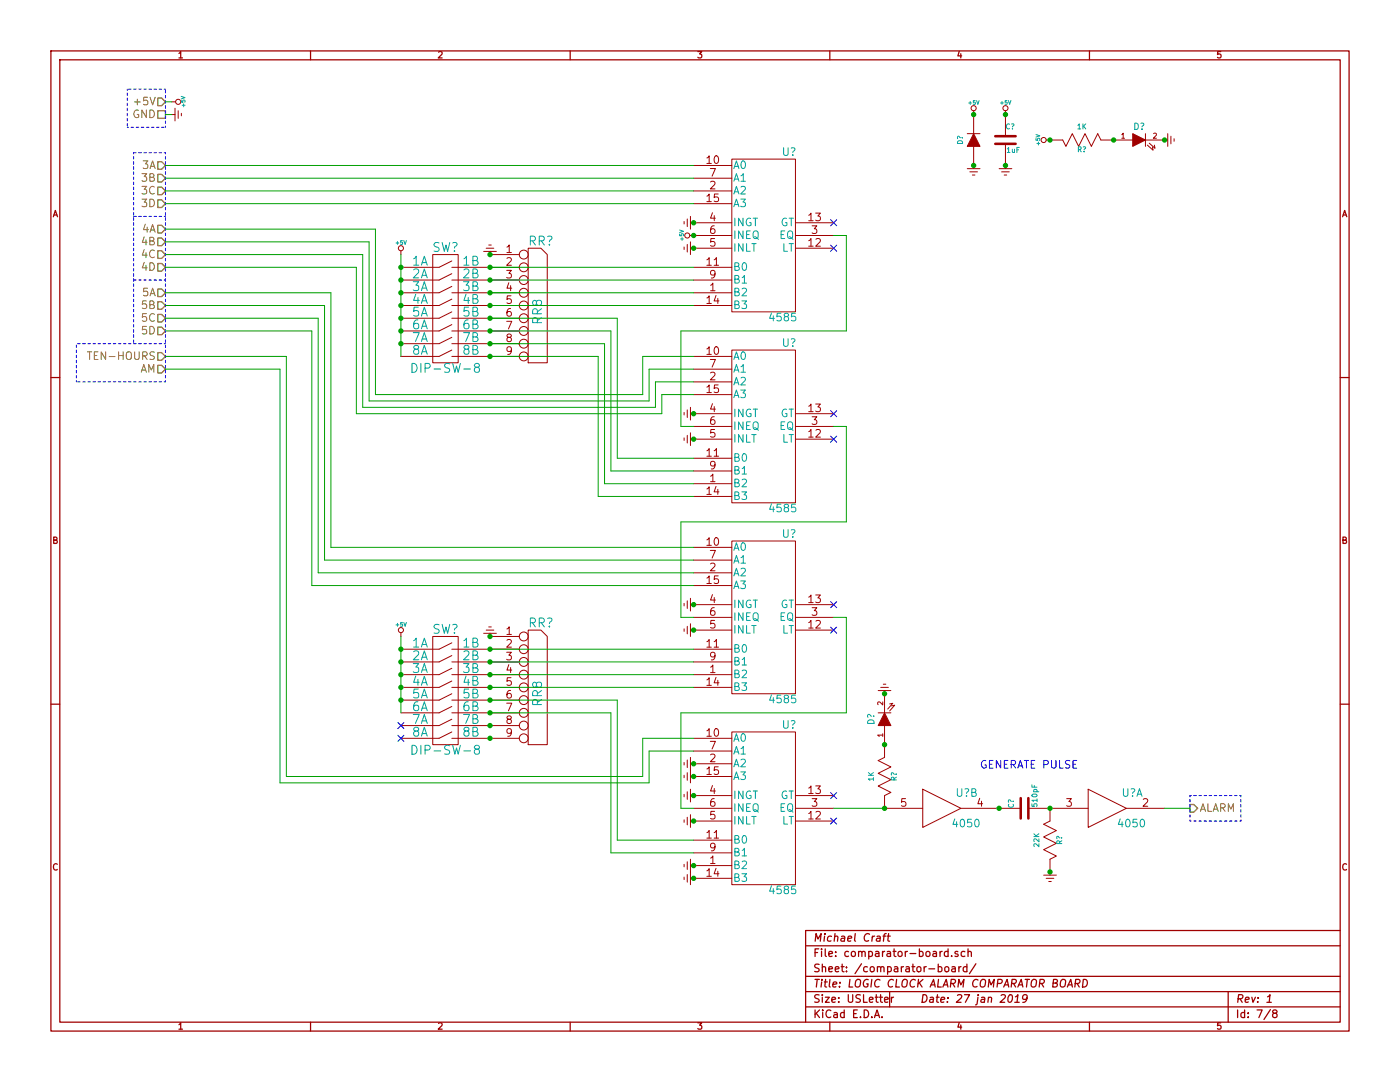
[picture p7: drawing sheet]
EESchema Schematic File Version 2
LIBS:power
LIBS:device
LIBS:transistors
LIBS:conn
LIBS:linear
LIBS:regul
LIBS:74xx
LIBS:cmos4000
LIBS:adc-dac
LIBS:memory
LIBS:xilinx
LIBS:special
LIBS:microcontrollers
LIBS:dsp
LIBS:microchip
LIBS:analog_switches
LIBS:motorola
LIBS:texas
LIBS:intel
LIBS:audio
LIBS:interface
LIBS:digital-audio
LIBS:philips
LIBS:display
LIBS:cypress
LIBS:siliconi
LIBS:opto
LIBS:atmel
LIBS:contrib
LIBS:valves
LIBS:kicad-custom-parts
LIBS:logic-clock-cache
EELAYER 27 0
EELAYER END
$Descr USLetter 11000 8500
encoding utf-8
Sheet 7 8
Title "LOGIC CLOCK ALARM COMPARATOR BOARD"
Date "27 jan 2019"
Rev "1"
Comp "Michael Craft"
Comment1 ""
Comment2 ""
Comment3 ""
Comment4 ""
$EndDescr
Text HLabel 1300 800  0    60   Input ~ 0
+5V
Text HLabel 1300 900  0    60   UnSpc ~ 0
GND
$Comp
L +5V #PWR0154
U 1 1
P 1350 800
F 0 "#PWR0154" H 1350 890 20  0001 C CNN
F 1 "+5V" H 1350 890 30  0000 C CNN
F 2 "" H 1350 800 60  0000 C CNN
F 3 "" H 1350 800 60  0000 C CNN
	1    1350 800 
	0    1    -1   0   
$EndComp
$Comp
L USGND #PWR0155
U 1 1
P 1350 900
F 0 "#PWR0155" H 1350 900 30  0001 C CNN
F 1 "USGND" H 1350 830 30  0001 C CNN
F 2 "~" H 1350 900 60  0000 C CNN
F 3 "~" H 1350 900 60  0000 C CNN
	1    1350 900 
	0    -1   1    0   
$EndComp
Text HLabel 1300 1300 0    60   Input ~ 0
3A
Text HLabel 1300 1400 0    60   Input ~ 0
3B
Text HLabel 1300 1500 0    60   Input ~ 0
3C
Text HLabel 1300 1600 0    60   Input ~ 0
3D
Text HLabel 1300 1800 0    60   Input ~ 0
4A
Text HLabel 1300 1900 0    60   Input ~ 0
4B
Text HLabel 1300 2000 0    60   Input ~ 0
4C
Text HLabel 1300 2100 0    60   Input ~ 0
4D
Text HLabel 1300 2300 0    60   Input ~ 0
5A
Text HLabel 1300 2400 0    60   Input ~ 0
5B
Text HLabel 1300 2500 0    60   Input ~ 0
5C
Text HLabel 1300 2600 0    60   Input ~ 0
5D
Text HLabel 1300 2800 0    60   Input ~ 0
TEN-HOURS
Text HLabel 1300 2900 0    60   Input ~ 0
AM
Text HLabel 9350 6350 2    60   Output ~ 0
ALARM
$Comp
L 4585 U?
U 1 1
P 6000 4800
F 0 "U?" H 6200 5400 60  0000 C CNN
F 1 "4585" H 6150 4100 60  0000 C CNN
F 2 "~" H 6150 4800 60  0000 C CNN
F 3 "~" H 6150 4800 60  0000 C CNN
	1    6000 4800
	1    0    0    -1  
$EndComp
$Comp
L DIP-SW-8 SW?
U 1 1
P 3500 2450
F 0 "SW?" H 3500 2950 70  0000 C CNN
F 1 "DIP-SW-8" H 3500 2000 70  0000 C CNN
F 2 "~" H 3500 2450 60  0000 C CNN
F 3 "~" H 3500 2450 60  0000 C CNN
	1    3500 2450
	1    0    0    -1  
$EndComp
$Comp
L 4585 U?
U 1 1
P 6000 6300
F 0 "U?" H 6200 6900 60  0000 C CNN
F 1 "4585" H 6150 5600 60  0000 C CNN
F 2 "~" H 6150 6300 60  0000 C CNN
F 3 "~" H 6150 6300 60  0000 C CNN
	1    6000 6300
	1    0    0    -1  
$EndComp
$Comp
L 4585 U?
U 1 1
P 6000 1800
F 0 "U?" H 6200 2400 60  0000 C CNN
F 1 "4585" H 6150 1100 60  0000 C CNN
F 2 "~" H 6150 1800 60  0000 C CNN
F 3 "~" H 6150 1800 60  0000 C CNN
	1    6000 1800
	1    0    0    -1  
$EndComp
$Comp
L 4585 U?
U 1 1
P 6000 3300
F 0 "U?" H 6200 3900 60  0000 C CNN
F 1 "4585" H 6150 2600 60  0000 C CNN
F 2 "~" H 6150 3300 60  0000 C CNN
F 3 "~" H 6150 3300 60  0000 C CNN
	1    6000 3300
	1    0    0    -1  
$EndComp
$Comp
L +5V #PWR?
U 1 1
P 3150 2000
F 0 "#PWR?" H 3150 2090 20  0001 C CNN
F 1 "+5V" H 3150 2090 30  0000 C CNN
F 2 "" H 3150 2000 60  0000 C CNN
F 3 "" H 3150 2000 60  0000 C CNN
	1    3150 2000
	1    0    0    -1  
$EndComp
$Comp
L RR8 RR?
U 1 1
P 4200 2450
F 0 "RR?" H 4250 3000 70  0000 C CNN
F 1 "RR8" V 4230 2450 70  0000 C CNN
F 2 "~" H 4200 2450 60  0000 C CNN
F 3 "~" H 4200 2450 60  0000 C CNN
	1    4200 2450
	1    0    0    -1  
$EndComp
$Comp
L USGND #PWR?
U 1 1
P 3850 2000
F 0 "#PWR?" H 3850 2000 30  0001 C CNN
F 1 "USGND" H 3850 1930 30  0001 C CNN
F 2 "~" H 3850 2000 60  0000 C CNN
F 3 "~" H 3850 2000 60  0000 C CNN
	1    3850 2000
	1    0    0    1   
$EndComp
$Comp
L +5V #PWR?
U 1 1
P 5450 1850
F 0 "#PWR?" H 5450 1940 20  0001 C CNN
F 1 "+5V" H 5450 1940 30  0000 C CNN
F 2 "" H 5450 1850 60  0000 C CNN
F 3 "" H 5450 1850 60  0000 C CNN
	1    5450 1850
	0    -1   -1   0   
$EndComp
NoConn ~ 6550 1750
NoConn ~ 6550 1950
NoConn ~ 6550 3250
NoConn ~ 6550 3450
$Comp
L USGND #PWR?
U 1 1
P 5450 1750
F 0 "#PWR?" H 5450 1750 30  0001 C CNN
F 1 "USGND" H 5450 1680 30  0001 C CNN
F 2 "~" H 5450 1750 60  0000 C CNN
F 3 "~" H 5450 1750 60  0000 C CNN
	1    5450 1750
	0    1    -1   0   
$EndComp
$Comp
L USGND #PWR?
U 1 1
P 5450 1950
F 0 "#PWR?" H 5450 1950 30  0001 C CNN
F 1 "USGND" H 5450 1880 30  0001 C CNN
F 2 "~" H 5450 1950 60  0000 C CNN
F 3 "~" H 5450 1950 60  0000 C CNN
	1    5450 1950
	0    1    -1   0   
$EndComp
$Comp
L USGND #PWR?
U 1 1
P 5450 3250
F 0 "#PWR?" H 5450 3250 30  0001 C CNN
F 1 "USGND" H 5450 3180 30  0001 C CNN
F 2 "~" H 5450 3250 60  0000 C CNN
F 3 "~" H 5450 3250 60  0000 C CNN
	1    5450 3250
	0    1    -1   0   
$EndComp
$Comp
L USGND #PWR?
U 1 1
P 5450 3450
F 0 "#PWR?" H 5450 3450 30  0001 C CNN
F 1 "USGND" H 5450 3380 30  0001 C CNN
F 2 "~" H 5450 3450 60  0000 C CNN
F 3 "~" H 5450 3450 60  0000 C CNN
	1    5450 3450
	0    1    -1   0   
$EndComp
$Comp
L USGND #PWR?
U 1 1
P 5450 4750
F 0 "#PWR?" H 5450 4750 30  0001 C CNN
F 1 "USGND" H 5450 4680 30  0001 C CNN
F 2 "~" H 5450 4750 60  0000 C CNN
F 3 "~" H 5450 4750 60  0000 C CNN
	1    5450 4750
	0    1    -1   0   
$EndComp
$Comp
L USGND #PWR?
U 1 1
P 5450 4950
F 0 "#PWR?" H 5450 4950 30  0001 C CNN
F 1 "USGND" H 5450 4880 30  0001 C CNN
F 2 "~" H 5450 4950 60  0000 C CNN
F 3 "~" H 5450 4950 60  0000 C CNN
	1    5450 4950
	0    1    -1   0   
$EndComp
NoConn ~ 6550 4750
NoConn ~ 6550 4950
NoConn ~ 6550 6250
NoConn ~ 6550 6450
$Comp
L DIP-SW-8 SW?
U 1 1
P 3500 5450
F 0 "SW?" H 3500 5950 70  0000 C CNN
F 1 "DIP-SW-8" H 3500 5000 70  0000 C CNN
F 2 "~" H 3500 5450 60  0000 C CNN
F 3 "~" H 3500 5450 60  0000 C CNN
	1    3500 5450
	1    0    0    -1  
$EndComp
$Comp
L +5V #PWR?
U 1 1
P 3150 5000
F 0 "#PWR?" H 3150 5090 20  0001 C CNN
F 1 "+5V" H 3150 5090 30  0000 C CNN
F 2 "" H 3150 5000 60  0000 C CNN
F 3 "" H 3150 5000 60  0000 C CNN
	1    3150 5000
	1    0    0    -1  
$EndComp
$Comp
L RR8 RR?
U 1 1
P 4200 5450
F 0 "RR?" H 4250 6000 70  0000 C CNN
F 1 "RR8" V 4230 5450 70  0000 C CNN
F 2 "~" H 4200 5450 60  0000 C CNN
F 3 "~" H 4200 5450 60  0000 C CNN
	1    4200 5450
	1    0    0    -1  
$EndComp
$Comp
L USGND #PWR?
U 1 1
P 3850 5000
F 0 "#PWR?" H 3850 5000 30  0001 C CNN
F 1 "USGND" H 3850 4930 30  0001 C CNN
F 2 "~" H 3850 5000 60  0000 C CNN
F 3 "~" H 3850 5000 60  0000 C CNN
	1    3850 5000
	1    0    0    1   
$EndComp
Wire Notes Line
	1300 700  1000 700 
Wire Notes Line
	1000 700  1000 1000
Wire Notes Line
	1000 1000 1300 1000
Wire Notes Line
	1300 1000 1300 700 
Wire Wire Line
	1350 800  1300 800 
Wire Wire Line
	1350 900  1300 900 
Wire Notes Line
	1300 1200 1050 1200
Wire Notes Line
	1300 1700 1050 1700
Wire Notes Line
	1300 2200 1050 2200
Wire Notes Line
	1300 2700 600  2700
Wire Notes Line
	1300 3000 600  3000
Wire Notes Line
	600  3000 600  2700
Wire Notes Line
	1050 1200 1050 2700
Wire Notes Line
	9350 6250 9750 6250
Wire Notes Line
	9750 6250 9750 6450
Wire Notes Line
	9750 6450 9350 6450
Wire Notes Line
	9350 6450 9350 6250
Wire Notes Line
	1300 1200 1300 3000
Wire Wire Line
	3150 2000 3150 2800
Connection ~ 3150 2100
Connection ~ 3150 2200
Connection ~ 3150 2300
Connection ~ 3150 2400
Connection ~ 3150 2500
Connection ~ 3150 2600
Connection ~ 3150 2700
Connection ~ 3850 2100
Connection ~ 3850 2200
Connection ~ 3850 2300
Connection ~ 3850 2400
Connection ~ 3850 2500
Connection ~ 3850 2600
Connection ~ 3850 2700
Connection ~ 3850 2800
Connection ~ 3850 2000
Wire Wire Line
	5450 3600 4850 3600
Wire Wire Line
	4850 3600 4850 2500
Wire Wire Line
	4850 2500 3850 2500
Wire Wire Line
	3850 2600 4800 2600
Wire Wire Line
	4800 2600 4800 3700
Wire Wire Line
	4800 3700 5450 3700
Wire Wire Line
	5450 3800 4750 3800
Wire Wire Line
	4750 3800 4750 2700
Wire Wire Line
	4750 2700 3850 2700
Wire Wire Line
	3850 2800 4700 2800
Wire Wire Line
	4700 2800 4700 3900
Wire Wire Line
	4700 3900 5450 3900
Wire Wire Line
	5450 2400 3850 2400
Wire Wire Line
	5450 2300 3850 2300
Wire Wire Line
	3850 2200 5450 2200
Wire Wire Line
	3850 2100 5450 2100
Wire Wire Line
	1300 1300 5450 1300
Wire Wire Line
	1300 1400 5450 1400
Wire Wire Line
	1300 1500 5450 1500
Wire Wire Line
	1300 1600 5450 1600
Connection ~ 5450 1850
Wire Wire Line
	6550 1850 6650 1850
Wire Wire Line
	6650 1850 6650 2600
Wire Wire Line
	6650 2600 5350 2600
Wire Wire Line
	5350 2600 5350 3350
Wire Wire Line
	5350 3350 5450 3350
Wire Wire Line
	5450 2800 5050 2800
Wire Wire Line
	5050 2800 5050 3100
Wire Wire Line
	5050 3100 2950 3100
Wire Wire Line
	2950 3100 2950 1800
Wire Wire Line
	2950 1800 1300 1800
Wire Wire Line
	1300 1900 2900 1900
Wire Wire Line
	2900 1900 2900 3150
Wire Wire Line
	2900 3150 5100 3150
Wire Wire Line
	5100 3150 5100 2900
Wire Wire Line
	5100 2900 5450 2900
Wire Wire Line
	1300 2000 2850 2000
Wire Wire Line
	2850 2000 2850 3200
Wire Wire Line
	2850 3200 5150 3200
Wire Wire Line
	5150 3200 5150 3000
Wire Wire Line
	5150 3000 5450 3000
Wire Wire Line
	5450 3100 5200 3100
Wire Wire Line
	5200 3100 5200 3250
Wire Wire Line
	5200 3250 2800 3250
Wire Wire Line
	2800 3250 2800 2100
Wire Wire Line
	2800 2100 1300 2100
Wire Wire Line
	6550 3350 6650 3350
Wire Wire Line
	6650 3350 6650 4100
Wire Wire Line
	6650 4100 5350 4100
Wire Wire Line
	5350 4100 5350 4850
Wire Wire Line
	5350 4850 5450 4850
Connection ~ 5450 1750
Connection ~ 5450 1950
Connection ~ 5450 3250
Connection ~ 5450 3450
Connection ~ 5450 4750
Connection ~ 5450 4950
Wire Wire Line
	6550 4850 6650 4850
Wire Wire Line
	6650 4850 6650 5600
Wire Wire Line
	6650 5600 5350 5600
Wire Wire Line
	5350 5600 5350 6350
Wire Wire Line
	5350 6350 5450 6350
Connection ~ 3850 5100
Connection ~ 3850 5200
Connection ~ 3850 5300
Connection ~ 3850 5400
Connection ~ 3850 5500
Connection ~ 3850 5600
Connection ~ 3850 5700
Connection ~ 3850 5800
Connection ~ 3850 5000
Wire Wire Line
	5450 5100 3850 5100
Wire Wire Line
	5450 5200 3850 5200
Wire Wire Line
	3850 5300 5450 5300
Wire Wire Line
	5450 5400 3850 5400
Wire Wire Line
	3850 5500 4850 5500
Wire Wire Line
	4850 5500 4850 6600
Wire Wire Line
	3850 5600 4800 5600
Wire Wire Line
	4800 5600 4800 6700
Wire Wire Line
	3150 5000 3150 5600
Connection ~ 3150 5100
Connection ~ 3150 5200
Connection ~ 3150 5300
Connection ~ 3150 5400
Connection ~ 3150 5500
NoConn ~ 3150 5700
NoConn ~ 3150 5800
$Comp
L USGND #PWR?
U 1 1
P 5450 6000
F 0 "#PWR?" H 5450 6000 30  0001 C CNN
F 1 "USGND" H 5450 5930 30  0001 C CNN
F 2 "~" H 5450 6000 60  0000 C CNN
F 3 "~" H 5450 6000 60  0000 C CNN
	1    5450 6000
	0    1    -1   0   
$EndComp
$Comp
L USGND #PWR?
U 1 1
P 5450 6100
F 0 "#PWR?" H 5450 6100 30  0001 C CNN
F 1 "USGND" H 5450 6030 30  0001 C CNN
F 2 "~" H 5450 6100 60  0000 C CNN
F 3 "~" H 5450 6100 60  0000 C CNN
	1    5450 6100
	0    1    -1   0   
$EndComp
Connection ~ 5450 6000
Connection ~ 5450 6100
$Comp
L USGND #PWR?
U 1 1
P 5450 6250
F 0 "#PWR?" H 5450 6250 30  0001 C CNN
F 1 "USGND" H 5450 6180 30  0001 C CNN
F 2 "~" H 5450 6250 60  0000 C CNN
F 3 "~" H 5450 6250 60  0000 C CNN
	1    5450 6250
	0    1    -1   0   
$EndComp
Connection ~ 5450 6250
$Comp
L USGND #PWR?
U 1 1
P 5450 6450
F 0 "#PWR?" H 5450 6450 30  0001 C CNN
F 1 "USGND" H 5450 6380 30  0001 C CNN
F 2 "~" H 5450 6450 60  0000 C CNN
F 3 "~" H 5450 6450 60  0000 C CNN
	1    5450 6450
	0    1    -1   0   
$EndComp
Connection ~ 5450 6450
$Comp
L USGND #PWR?
U 1 1
P 5450 6800
F 0 "#PWR?" H 5450 6800 30  0001 C CNN
F 1 "USGND" H 5450 6730 30  0001 C CNN
F 2 "~" H 5450 6800 60  0000 C CNN
F 3 "~" H 5450 6800 60  0000 C CNN
	1    5450 6800
	0    1    -1   0   
$EndComp
Connection ~ 5450 6800
$Comp
L USGND #PWR?
U 1 1
P 5450 6900
F 0 "#PWR?" H 5450 6900 30  0001 C CNN
F 1 "USGND" H 5450 6830 30  0001 C CNN
F 2 "~" H 5450 6900 60  0000 C CNN
F 3 "~" H 5450 6900 60  0000 C CNN
	1    5450 6900
	0    1    -1   0   
$EndComp
Connection ~ 5450 6900
Wire Wire Line
	4850 6600 5450 6600
Wire Wire Line
	4800 6700 5450 6700
Wire Wire Line
	5450 4300 2600 4300
Wire Wire Line
	2600 4300 2600 2300
Wire Wire Line
	2600 2300 1300 2300
Wire Wire Line
	1300 2400 2550 2400
Wire Wire Line
	2550 2400 2550 4400
Wire Wire Line
	2550 4400 5450 4400
Wire Wire Line
	5450 4500 2500 4500
Wire Wire Line
	2500 4500 2500 2500
Wire Wire Line
	2500 2500 1300 2500
Wire Wire Line
	1300 2600 2450 2600
Wire Wire Line
	2450 2600 2450 4600
Wire Wire Line
	2450 4600 5450 4600
Wire Wire Line
	1300 2800 2250 2800
Wire Wire Line
	2250 2800 2250 6100
Wire Wire Line
	2250 6100 5050 6100
Wire Wire Line
	5050 6100 5050 5800
Wire Wire Line
	5050 5800 5450 5800
Wire Wire Line
	5450 5900 5100 5900
Wire Wire Line
	5100 5900 5100 6150
Wire Wire Line
	5100 6150 2200 6150
Wire Wire Line
	2200 6150 2200 2900
Wire Wire Line
	2200 2900 1300 2900
$Comp
L DIODE D?
U 1 1
P 7650 1100
F 0 "D?" H 7650 1200 40  0000 C CNN
F 1 "DIODE" H 7650 1000 40  0001 C CNN
F 2 "~" H 7650 1100 60  0000 C CNN
F 3 "~" H 7650 1100 60  0000 C CNN
	1    7650 1100
	0    -1   -1   0   
$EndComp
$Comp
L +5V #PWR?
U 1 1
P 7650 900
F 0 "#PWR?" H 7650 990 20  0001 C CNN
F 1 "+5V" H 7650 990 30  0000 C CNN
F 2 "" H 7650 900 60  0000 C CNN
F 3 "" H 7650 900 60  0000 C CNN
	1    7650 900 
	1    0    0    -1  
$EndComp
Connection ~ 7650 900 
$Comp
L USGND #PWR?
U 1 1
P 7650 1300
F 0 "#PWR?" H 7650 1300 30  0001 C CNN
F 1 "USGND" H 7650 1230 30  0001 C CNN
F 2 "~" H 7650 1300 60  0000 C CNN
F 3 "~" H 7650 1300 60  0000 C CNN
	1    7650 1300
	-1   0    0    -1  
$EndComp
Connection ~ 7650 1300
$Comp
L C C?
U 1 1
P 7900 1100
F 0 "C?" H 7900 1200 40  0000 L CNN
F 1 "1uF" H 7906 1015 40  0000 L CNN
F 2 "~" H 7938 950 30  0000 C CNN
F 3 "~" H 7900 1100 60  0000 C CNN
	1    7900 1100
	1    0    0    -1  
$EndComp
$Comp
L +5V #PWR?
U 1 1
P 7900 900
F 0 "#PWR?" H 7900 990 20  0001 C CNN
F 1 "+5V" H 7900 990 30  0000 C CNN
F 2 "" H 7900 900 60  0000 C CNN
F 3 "" H 7900 900 60  0000 C CNN
	1    7900 900 
	1    0    0    -1  
$EndComp
Connection ~ 7900 900 
$Comp
L USGND #PWR?
U 1 1
P 7900 1300
F 0 "#PWR?" H 7900 1300 30  0001 C CNN
F 1 "USGND" H 7900 1230 30  0001 C CNN
F 2 "~" H 7900 1300 60  0000 C CNN
F 3 "~" H 7900 1300 60  0000 C CNN
	1    7900 1300
	-1   0    0    -1  
$EndComp
Connection ~ 7900 1300
$Comp
L LED D?
U 1 1
P 8950 1100
F 0 "D?" H 8950 1200 50  0000 C CNN
F 1 "LED" H 8950 1000 50  0001 C CNN
F 2 "~" H 8950 1100 60  0000 C CNN
F 3 "~" H 8950 1100 60  0000 C CNN
	1    8950 1100
	1    0    0    -1  
$EndComp
$Comp
L USR R?
U 1 1
P 8500 1100
F 0 "R?" V 8580 1100 40  0000 C CNN
F 1 "1K" V 8400 1100 40  0000 C CNN
F 2 "~" V 8430 1100 30  0000 C CNN
F 3 "~" H 8500 1100 30  0000 C CNN
	1    8500 1100
	0    1    1    0   
$EndComp
Connection ~ 8750 1100
$Comp
L +5V #PWR?
U 1 1
P 8250 1100
F 0 "#PWR?" H 8250 1190 20  0001 C CNN
F 1 "+5V" H 8250 1190 30  0000 C CNN
F 2 "" H 8250 1100 60  0000 C CNN
F 3 "" H 8250 1100 60  0000 C CNN
	1    8250 1100
	0    -1   -1   0   
$EndComp
Connection ~ 8250 1100
$Comp
L USGND #PWR?
U 1 1
P 9150 1100
F 0 "#PWR?" H 9150 1100 30  0001 C CNN
F 1 "USGND" H 9150 1030 30  0001 C CNN
F 2 "~" H 9150 1100 60  0000 C CNN
F 3 "~" H 9150 1100 60  0000 C CNN
	1    9150 1100
	0    -1   1    0   
$EndComp
Connection ~ 9150 1100
$Comp
L LED D?
U 1 1
P 6950 5650
F 0 "D?" H 6950 5750 50  0000 C CNN
F 1 "LED" H 6950 5550 50  0001 C CNN
F 2 "~" H 6950 5650 60  0000 C CNN
F 3 "~" H 6950 5650 60  0000 C CNN
	1    6950 5650
	0    -1   -1   0   
$EndComp
$Comp
L USR R?
U 1 1
P 6950 6100
F 0 "R?" V 7030 6100 40  0000 C CNN
F 1 "1K" V 6850 6100 40  0000 C CNN
F 2 "~" V 6880 6100 30  0000 C CNN
F 3 "~" H 6950 6100 30  0000 C CNN
	1    6950 6100
	1    0    0    -1  
$EndComp
Connection ~ 6950 5850
$Comp
L USGND #PWR?
U 1 1
P 6950 5450
F 0 "#PWR?" H 6950 5450 30  0001 C CNN
F 1 "USGND" H 6950 5380 30  0001 C CNN
F 2 "~" H 6950 5450 60  0000 C CNN
F 3 "~" H 6950 5450 60  0000 C CNN
	1    6950 5450
	1    0    0    1   
$EndComp
Connection ~ 6950 5450
Wire Wire Line
	6550 6350 6950 6350
Text Notes 7700 6050 0    60   ~ 0
GENERATE PULSE
$Comp
L 4050 U?
U 1 1
P 8700 6350
F 0 "U?" H 8895 6465 60  0000 C CNN
F 1 "4050" H 8890 6225 60  0000 C CNN
F 2 "" H 8700 6350 60  0000 C CNN
F 3 "" H 8700 6350 60  0000 C CNN
	1    8700 6350
	1    0    0    -1  
$EndComp
$Comp
L 4050 U?
U 2 1
P 7400 6350
F 0 "U?" H 7595 6465 60  0000 C CNN
F 1 "4050" H 7590 6225 60  0000 C CNN
F 2 "" H 7400 6350 60  0000 C CNN
F 3 "" H 7400 6350 60  0000 C CNN
	2    7400 6350
	1    0    0    -1  
$EndComp
Connection ~ 6950 6350
$Comp
L C C?
U 1 1
P 8050 6350
F 0 "C?" H 8050 6450 40  0000 L CNN
F 1 "510pF" H 8056 6265 40  0000 L CNN
F 2 "~" H 8088 6200 30  0000 C CNN
F 3 "~" H 8050 6350 60  0000 C CNN
	1    8050 6350
	0    -1   -1   0   
$EndComp
Connection ~ 7850 6350
$Comp
L USR R?
U 1 1
P 8250 6600
F 0 "R?" V 8330 6600 40  0000 C CNN
F 1 "22K" V 8150 6600 40  0000 C CNN
F 2 "~" V 8180 6600 30  0000 C CNN
F 3 "~" H 8250 6600 30  0000 C CNN
	1    8250 6600
	1    0    0    -1  
$EndComp
Connection ~ 8250 6350
$Comp
L USGND #PWR?
U 1 1
P 8250 6850
F 0 "#PWR?" H 8250 6850 30  0001 C CNN
F 1 "USGND" H 8250 6780 30  0001 C CNN
F 2 "~" H 8250 6850 60  0000 C CNN
F 3 "~" H 8250 6850 60  0000 C CNN
	1    8250 6850
	-1   0    0    -1  
$EndComp
Connection ~ 8250 6850
Wire Wire Line
	9150 6350 9350 6350
$EndSCHEMATC
